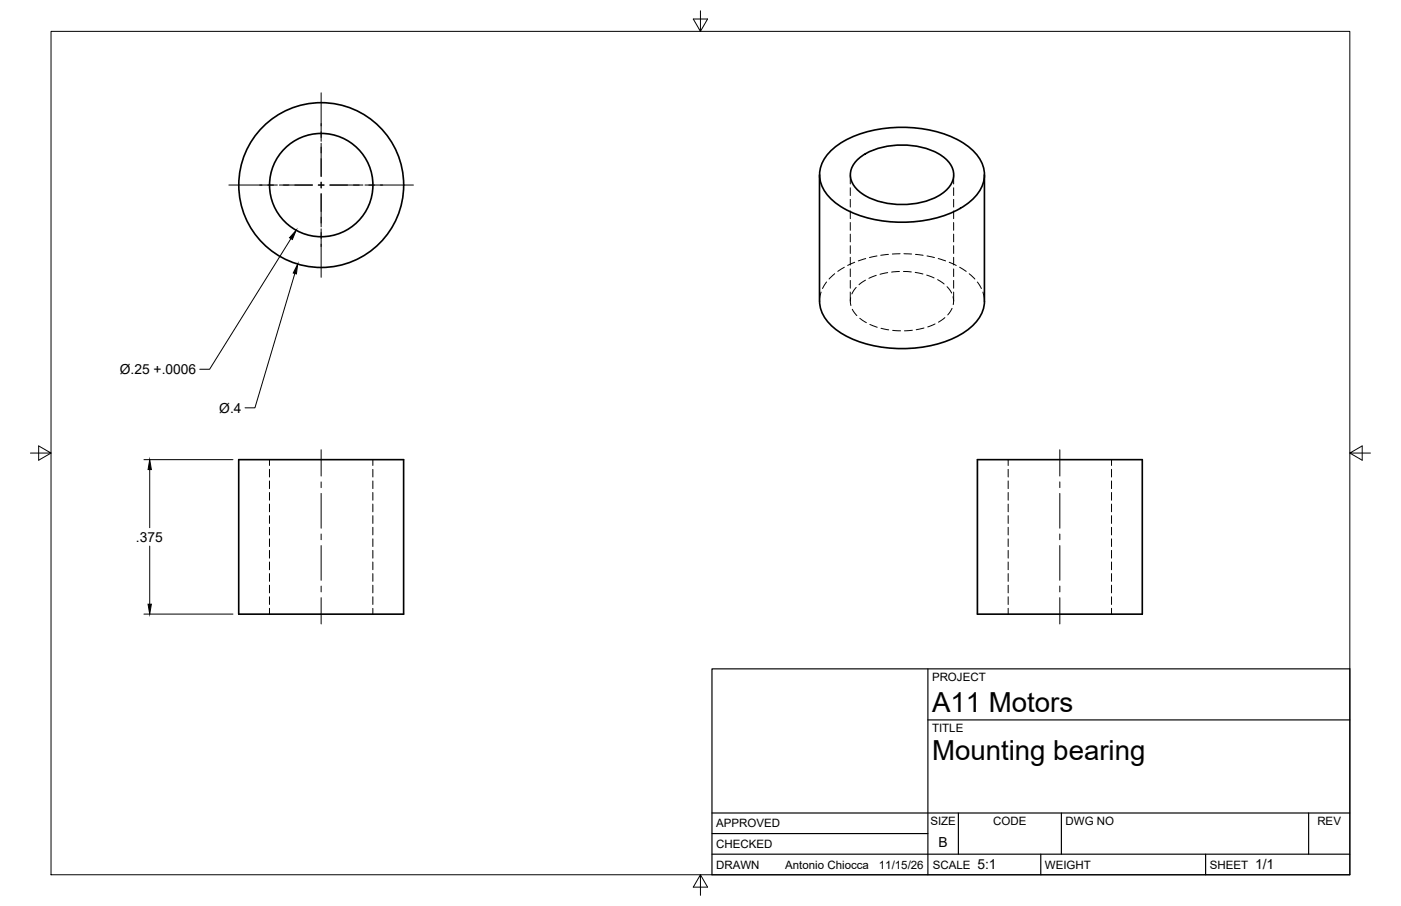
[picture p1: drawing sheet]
<svg xmlns="http://www.w3.org/2000/svg" width="432mm" height="279mm" viewBox="0 0 432 279" stroke-linecap="round" stroke-linejoin="round" font-family="sans-serif">
<!-- layer: Visible -->
<g fill="none" stroke="#000" stroke-width=".51">
<path d="M252.6 53.9v39a11.8 11.8 0 0 0 6 9.4 38.9 38.9 0 0 0 30.3 3.8 22.6 22.6 0 0 0 12.9-8.1 9.3 9.3 0 0 0 1.6-5.1v-39M255.9 46.7a29.9 29.9 0 0 1 19-7.3 36.8 36.8 0 0 1 22.6 5.1 11.4 11.4 0 0 1 5.8 10.6 13.4 13.4 0 0 1-7.3 9.2 39.8 39.8 0 0 1-36 0 12.9 12.9 0 0 1-7.4-10.4 10.3 10.3 0 0 1 3.3-7.2zM264.5 49.1a22.8 22.8 0 0 1 19.1-3.8 14.5 14.5 0 0 1 9.5 5.6 6 6 0 0 1-1.5 7.8 22.8 22.8 0 0 1-19.2 3.8 14.5 14.5 0 0 1-9.5-5.6 6 6 0 0 1 1.6-7.8zM73.6 141.8h50.8v47.6h-50.8zM301.2 141.8h50.9v47.6h-50.9z"/>
<circle cx="99" cy="57.1" r="25.4"/>
<circle cx="99" cy="57.1" r="15.9"/>
</g>
<!-- layer: Hidden -->
<g fill="none" stroke="#000" stroke-width=".31">
<path d="M262.1 53.9v2.8M262.1 57.9v2.4M293.9 53.9v2.8M293.9 57.9v2.4M262.1 61.5v2.4M262.1 65.1v2.3M262.1 68.6v2.4M262.1 72.2v2.4M262.1 75.8v2.4M262.1 79.4v2.3M266.8 79.7l-2.3 .8M270.3 78.9l-2.3 .5"/>
<path d="M273.8 78.4l-2.3 .3M277.4 78.3h-2.4M278.6 78.3h2.4M282.2 78.4l2.3 .3M285.7 78.9l2.3 .5M289.2 79.7l2.2 .8M293.9 61.5v2.4M293.9 65.1v2.3M293.9 68.6v2.4M293.9 72.2v2.4M293.9 75.8v2.4M293.9 79.4v2.3"/>
<path d="M253.1 90.1l-.5 2.8M254.8 87l-1.3 2M257.3 84.4l-1.8 1.6M260.2 82.4l-2 1.3M262.1 82.9v2.4M262.1 86.5v2.4M262.1 90.1v2.8M262.2 91.8l.1 2.4M262.7 95.4l1.4 1.9M263.4 80.9l-2.1 1M263.9 88.6l-1.3 2.1M265 98.1l2 1.4"/>
<path d="M266.7 86.4l-1.9 1.4M270.1 84.9l-2.3 .9M273.6 84.1l-2.4 .5M277.2 83.7l-2.4 .2M278.4 83.7l2.5 .2M282.1 84l2.4 .5M285.6 84.8l2.3 .9M288.2 99.9l-2.3 .9M289 86.2l2 1.4M291.2 98l-2 1.4M291.9 88.4l1.4 2M292.6 80.9l2.1 1"/>
<path d="M293.4 95.1l-1.3 2M293.7 91.5l.2 1.3-.1 1.1M293.9 82.9v2.4M293.9 86.5v2.4M293.9 90.1v2.8M295.8 82.4l2 1.3M298.7 84.4l1.8 1.7M301.2 87l1.3 2M302.9 90.1l.5 2.8M268.1 100.1l2.3 .8M271.5 101.2l2.4 .5M275.1 101.9l2.5 .1"/>
<path d="M281.2 101.9l-2.4 .1M284.8 101.2l-2.4 .5M83.1 141.8v1.8M83.1 144.7v2.4M83.1 148.3v2.4M83.1 151.9v2.4M83.1 155.4v2.4M83.1 159v2.4M114.9 141.8v1.8M114.9 144.7v2.4M114.9 148.3v2.4M114.9 151.9v2.4"/>
<path d="M114.9 155.4v2.4M114.9 159v2.4M310.7 141.8v1.8M310.7 144.7v2.4M310.7 148.3v2.4M310.7 151.9v2.4M310.7 155.4v2.4M310.7 159v2.4M342.6 141.8v1.8M342.6 144.7v2.4M342.6 148.3v2.4M342.6 151.9v2.4"/>
<path d="M342.6 155.4v2.4M342.6 159v2.4M83.1 162.6v2.4M83.1 166.2v2.4M83.1 169.7v2.4M83.1 173.3v2.4M83.1 176.9v2.4M114.9 162.6v2.4M114.9 166.2v2.4M114.9 169.7v2.4M114.9 173.3v2.4M114.9 176.9v2.4"/>
<path d="M310.7 162.6v2.4M310.7 166.2v2.4M310.7 169.7v2.4M310.7 173.3v2.4M310.7 176.9v2.4M342.6 162.6v2.4M342.6 166.2v2.4M342.6 169.7v2.4M342.6 173.3v2.4M342.6 176.9v2.4M83.1 180.5v2.3M83.1 184v2.4"/>
<path d="M83.1 187.6v1.8M114.9 180.5v2.3M114.9 184v2.4M114.9 187.6v1.8M310.7 180.5v2.3M310.7 184v2.4M310.7 187.6v1.8M342.6 180.5v2.3M342.6 184v2.4M342.6 187.6v1.8"/>
</g>
<!-- layer: Border -->
<path d="M15.7 9.7h400.3v260.1h-400.3zM215.9 3.3v6.4l-2.2-3.8h4.4l-2.2 3.8M9.4 139.7h6.3l-3.8-2.2v4.4l3.8-2.2M416 139.7l3.8 2.2v-4.4l-3.8 2.2h6.4M215.9 269.8l2.2 3.8h-4.4l2.2-3.8v6.3" fill="none" stroke="#000" stroke-width=".31"/>
<!-- layer: Titleblock -->
<path d="M219.4 206.3h196.6v63.5h-196.6zM286 206.3v63.5M286 222h130M219.4 257.1h66.6M219.4 250.7h196.6M295.4 250.7v12.7M327.1 250.7v12.7M403.3 250.7v12.7M219.4 263.4h196.6M320.8 263.4v6.4M371.6 263.4v6.4" fill="none" stroke="#000" stroke-width=".36"/>
<!-- layer: Smart Centers -->
<g fill="none" stroke="#000" stroke-width=".31">
<path d="M99 28.6v15M70.5 57.1h15M86.1 57.1h10.2M98.1 57.1h1.8M99 44.2v10.2M99 56.2v1.8M99 59.8v10.2M101.7 57.1h10.2M112.5 57.1h14.9M99 70.6v14.9M99 138.7v8.1M326.6 138.7v8.1"/>
<path d="M99 148.6v1.8M99 152.2v10.7M326.6 148.6v1.8M326.6 152.2v10.7M99 164.7v1.8M99 168.3v10.7M326.6 164.7v1.8M326.6 168.3v10.7M99 180.7v1.8M99 184.3v8.1M326.6 180.7v1.8M326.6 184.3v8.1"/>
</g>
<!-- layer: Leaders -->
<path d="M91.3 71l-1.2 2.9-.9-.6z" fill="#000" stroke="#000" stroke-width=".31"/>
<path d="M89.7 73.6l-25.1 40.3h-3" fill="none" stroke="#000" stroke-width=".31"/>
<!-- layer: FD_Dimensions -->
<path d="M90.9 84.3l-12.3 41.5h-3.1M44.4 141.8h27.4M46.1 144.8v18M46.1 168.4v17.9M44.4 189.4h27.4" fill="none" stroke="#000" stroke-width=".31"/>
<path d="M91.8 81.4l-.4 3.1-1-.3zM46.1 141.8l.6 3h-1.1zM45.6 186.3h1.1l-.6 3.1z" fill="#000" stroke="#000" stroke-width=".31"/>
<g font-size="8.5">
<text x="287.3" y="219.5">A11 Motors</text>
<text x="287.3" y="234.5">Mounting bearing</text>
</g>
<g font-size="4.3">
<text x="36.9" y="115.4">Ø.25 +.0006</text>
<text x="67.6" y="127.2">Ø.4</text>
<text x="41.9" y="167.1">.375</text>
<text x="289.3" y="261.2">B</text>
<text x="301.2" y="268.1">5:1</text>
<text x="386.8" y="268.1">1/1</text>
</g>
<g font-size="3.5">
<text x="287.3" y="210.1">PROJECT</text>
<text x="287.3" y="225.8">TITLE</text>
<text x="220.7" y="255.2">APPROVED</text>
<text x="286.7" y="254.5">SIZE</text>
<text x="306.1" y="254.5">CODE</text>
<text x="328.4" y="254.5">DWG NO</text>
<text x="406" y="254.5">REV</text>
<text x="220.7" y="261.5">CHECKED</text>
<text x="220.7" y="267.9">DRAWN</text>
<text x="242" y="267.9">Antonio Chiocca</text>
<text x="270.9" y="267.9">11/15/26</text>
<text x="287.5" y="267.9">SCALE</text>
<text x="322.1" y="267.9">WEIGHT</text>
<text x="372.9" y="267.9">SHEET</text>
</g>
</svg>
